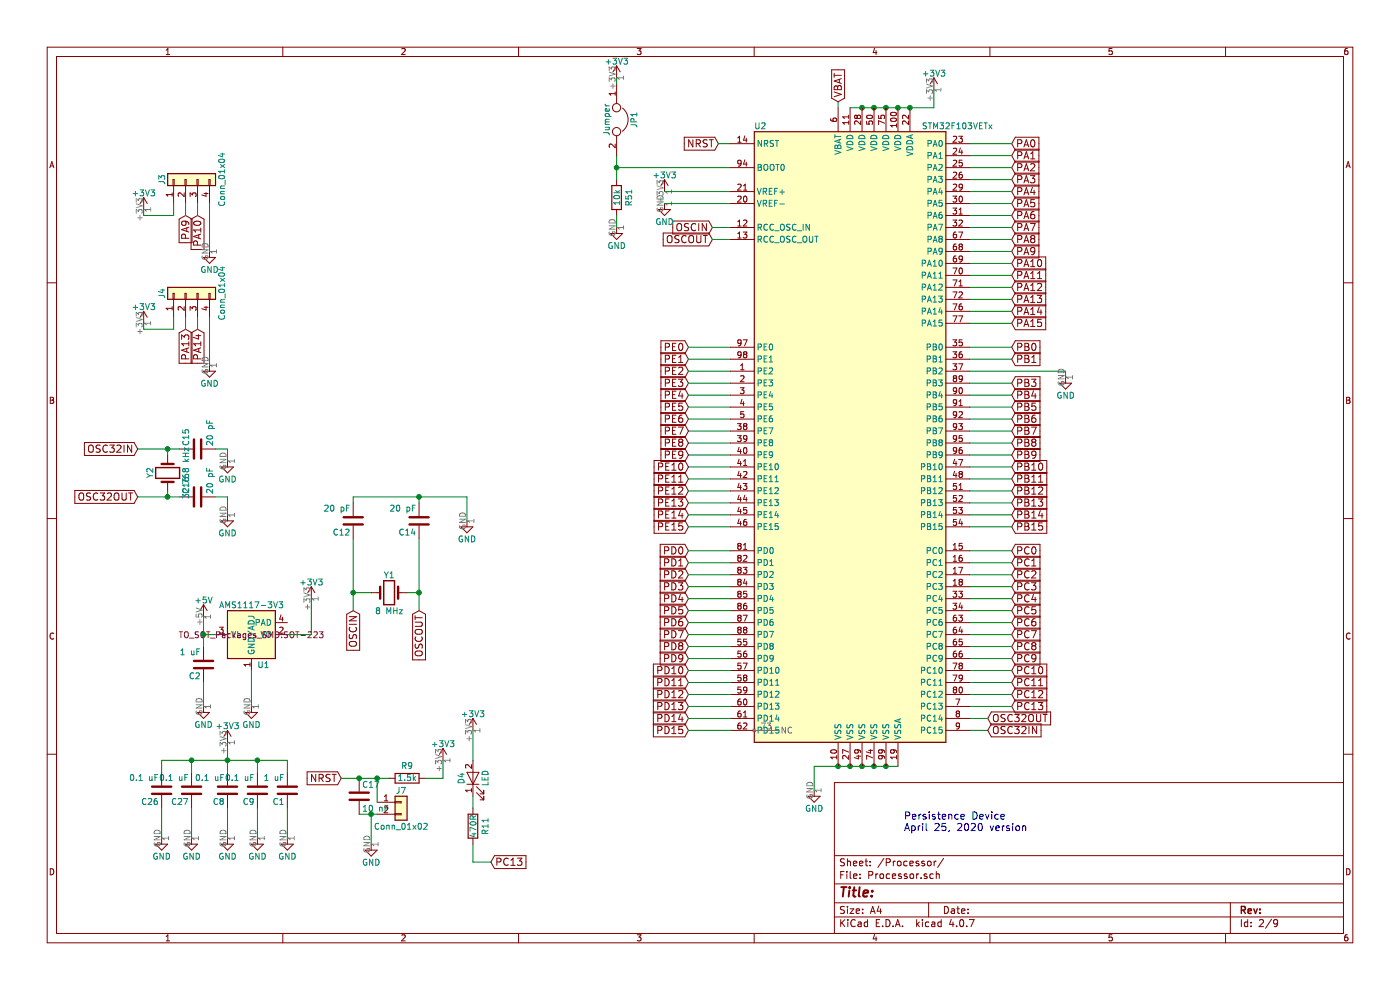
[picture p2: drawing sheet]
EESchema Schematic File Version 2
LIBS:power
LIBS:device
LIBS:switches
LIBS:relays
LIBS:motors
LIBS:transistors
LIBS:conn
LIBS:linear
LIBS:regul
LIBS:74xx
LIBS:cmos4000
LIBS:adc-dac
LIBS:memory
LIBS:xilinx
LIBS:microcontrollers
LIBS:dsp
LIBS:microchip
LIBS:analog_switches
LIBS:motorola
LIBS:texas
LIBS:intel
LIBS:audio
LIBS:interface
LIBS:digital-audio
LIBS:philips
LIBS:display
LIBS:cypress
LIBS:siliconi
LIBS:opto
LIBS:atmel
LIBS:contrib
LIBS:valves
LIBS:PersistenceDisplay-cache
LIBS:stm32f103c8t6
LIBS:AMS1117-3V3
LIBS:nrf24l01
LIBS:MCU_ST_STM32F1
LIBS:oh137
EELAYER 25 0
EELAYER END
$Descr A4 11693 8268
encoding utf-8
Sheet 2 9
Title ""
Date ""
Rev ""
Comp ""
Comment1 ""
Comment2 ""
Comment3 ""
Comment4 ""
$EndDescr
Text Notes 7550 6950 0    60   ~ 0
Persistence Device\nApril 25, 2020 version
Text GLabel 8450 2900 2    60   Input ~ 0
PB0
Text GLabel 8450 3000 2    60   Input ~ 0
PB1
Text GLabel 8450 3200 2    60   Input ~ 0
PB3
Text GLabel 8450 3300 2    60   Input ~ 0
PB4
Text GLabel 8450 3400 2    60   Input ~ 0
PB5
Text GLabel 8450 3500 2    60   Input ~ 0
PB6
Text GLabel 8450 3600 2    60   Input ~ 0
PB7
Text GLabel 8450 3700 2    60   Input ~ 0
PB8
Text GLabel 8450 3800 2    60   Input ~ 0
PB9
Text GLabel 8450 3900 2    60   Input ~ 0
PB10
Text GLabel 8450 4000 2    60   Input ~ 0
PB11
Text GLabel 8450 4100 2    60   Input ~ 0
PB12
Text GLabel 8450 4200 2    60   Input ~ 0
PB13
Text GLabel 8450 4300 2    60   Input ~ 0
PB14
Text GLabel 8450 4400 2    60   Input ~ 0
PB15
$Comp
L Conn_01x04 J4
U 1 1
P 1550 2450
F 0 "J4" H 1550 2650 50  0000 C CNN
F 1 "Conn_01x04" H 1550 2150 50  0000 C CNN
F 2 "Pin_Headers:Pin_Header_Straight_1x04_Pitch2.54mm" H 1550 2450 50  0001 C CNN
F 3 "" H 1550 2450 50  0001 C CNN
	1    1550 2450
	0    -1   -1   0   
$EndComp
Text GLabel 1550 2750 3    60   Input ~ 0
PA13
Text GLabel 1650 2750 3    60   Input ~ 0
PA14
Text GLabel 2950 5100 3    60   Input ~ 0
OSCIN
Text GLabel 3500 5100 3    60   Input ~ 0
OSCOUT
$Comp
L C C12
U 1 1
P 2950 4350
F 0 "C12" H 2975 4450 50  0000 L CNN
F 1 "20 pF" H 2975 4250 50  0000 L CNN
F 2 "Capacitors_SMD:C_0805_HandSoldering" H 2988 4200 50  0001 C CNN
F 3 "" H 2950 4350 50  0001 C CNN
F 4 "C1798" H 2950 4350 60  0001 C CNN "LCSC"
	1    2950 4350
	-1   0    0    1   
$EndComp
$Comp
L C C14
U 1 1
P 3500 4350
F 0 "C14" H 3525 4450 50  0000 L CNN
F 1 "20 pF" H 3525 4250 50  0000 L CNN
F 2 "Capacitors_SMD:C_0805_HandSoldering" H 3538 4200 50  0001 C CNN
F 3 "" H 3500 4350 50  0001 C CNN
F 4 "C1798" H 3500 4350 60  0001 C CNN "LCSC"
	1    3500 4350
	-1   0    0    1   
$EndComp
$Comp
L C C8
U 1 1
P 1900 6600
F 0 "C8" H 1925 6700 50  0000 L CNN
F 1 "0.1 uF" H 1925 6500 50  0000 L CNN
F 2 "Capacitors_SMD:C_0805_HandSoldering" H 1938 6450 50  0001 C CNN
F 3 "" H 1900 6600 50  0001 C CNN
F 4 "C49678" H 1900 6600 60  0001 C CNN "LCSC"
	1    1900 6600
	-1   0    0    1   
$EndComp
$Comp
L C C9
U 1 1
P 2150 6600
F 0 "C9" H 2175 6700 50  0000 L CNN
F 1 "0.1 uF" H 2175 6500 50  0000 L CNN
F 2 "Capacitors_SMD:C_0805_HandSoldering" H 2188 6450 50  0001 C CNN
F 3 "" H 2150 6600 50  0001 C CNN
F 4 "C49678" H 2150 6600 60  0001 C CNN "LCSC"
	1    2150 6600
	-1   0    0    1   
$EndComp
$Comp
L LED D4
U 1 1
P 3950 6500
F 0 "D4" H 3950 6600 50  0000 C CNN
F 1 "LED" H 3950 6400 50  0000 C CNN
F 2 "LEDs:LED_0805_HandSoldering" H 3950 6500 50  0001 C CNN
F 3 "" H 3950 6500 50  0001 C CNN
F 4 "C2296" H 3950 6500 60  0001 C CNN "LCSC"
	1    3950 6500
	0    -1   -1   0   
$EndComp
$Comp
L R R11
U 1 1
P 3950 6900
F 0 "R11" V 4050 6900 50  0000 C CNN
F 1 "470R" V 3950 6900 50  0000 C CNN
F 2 "Resistors_SMD:R_0805_HandSoldering" V 3880 6900 50  0001 C CNN
F 3 "" H 3950 6900 50  0001 C CNN
F 4 "C17710" V 3950 6900 60  0001 C CNN "LCSC"
	1    3950 6900
	1    0    0    1   
$EndComp
Text GLabel 4100 7200 2    60   Input ~ 0
PC13
Text GLabel 1150 3750 0    60   Input ~ 0
OSC32IN
Text GLabel 1150 4150 0    60   Input ~ 0
OSC32OUT
$Comp
L C C15
U 1 1
P 1650 3750
F 0 "C15" H 1675 3850 50  0000 L CNN
F 1 "20 pF" H 1675 3650 50  0000 L CNN
F 2 "Capacitors_SMD:C_0805_HandSoldering" H 1688 3600 50  0001 C CNN
F 3 "" H 1650 3750 50  0001 C CNN
F 4 "C1798" H 1650 3750 60  0001 C CNN "LCSC"
	1    1650 3750
	0    -1   -1   0   
$EndComp
$Comp
L C C16
U 1 1
P 1650 4150
F 0 "C16" H 1675 4250 50  0000 L CNN
F 1 "20 pF" H 1675 4050 50  0000 L CNN
F 2 "Capacitors_SMD:C_0805_HandSoldering" H 1688 4000 50  0001 C CNN
F 3 "" H 1650 4150 50  0001 C CNN
F 4 "C1798" H 1650 4150 60  0001 C CNN "LCSC"
	1    1650 4150
	0    -1   -1   0   
$EndComp
Text GLabel 2850 6500 0    60   Input ~ 0
NRST
$Comp
L Conn_01x02 J7
U 1 1
P 3350 6700
F 0 "J7" H 3350 6800 50  0000 C CNN
F 1 "Conn_01x02" H 3350 6500 50  0000 C CNN
F 2 "Buttons_Switches_THT:SW_PUSH_6mm" H 3350 6700 50  0001 C CNN
F 3 "" H 3350 6700 50  0001 C CNN
	1    3350 6700
	1    0    0    -1  
$EndComp
$Comp
L C C17
U 1 1
P 3000 6650
F 0 "C17" H 3025 6750 50  0000 L CNN
F 1 "10 nF" H 3025 6550 50  0000 L CNN
F 2 "Capacitors_SMD:C_0805_HandSoldering" H 3038 6500 50  0001 C CNN
F 3 "" H 3000 6650 50  0001 C CNN
F 4 "C1710" H 3000 6650 60  0001 C CNN "LCSC"
	1    3000 6650
	1    0    0    -1  
$EndComp
$Comp
L R R9
U 1 1
P 3400 6500
F 0 "R9" V 3500 6500 50  0000 C CNN
F 1 "1.5k" V 3400 6500 50  0000 C CNN
F 2 "Resistors_SMD:R_0805_HandSoldering" V 3330 6500 50  0001 C CNN
F 3 "" H 3400 6500 50  0001 C CNN
F 4 "C4310" V 3400 6500 60  0001 C CNN "LCSC"
	1    3400 6500
	0    1    -1   0   
$EndComp
$Comp
L AMS1117-3V3 U1
U 1 1
P 2100 5300
F 0 "U1" H 2200 5050 50  0000 C CNN
F 1 "AMS1117-3V3" H 2100 5550 50  0000 C CNN
F 2 "TO_SOT_Packages_SMD:SOT-223" H 2100 5300 50  0000 C CNN
F 3 "" H 2200 5050 50  0000 C CNN
F 4 "LM1117 800-mA Low-Dropout Linear Regulator" H 2500 5350 61  0001 C CNN "DESC"
F 5 "Texas Instruments" H 2300 5150 61  0001 C CNN "MFG_NAME"
F 6 "LM1117" H 2400 5250 61  0001 C CNN "MPN"
F 7 "C6186" H 2100 5300 60  0001 C CNN "LCSC"
	1    2100 5300
	1    0    0    -1  
$EndComp
$Comp
L C C1
U 1 1
P 2400 6600
F 0 "C1" H 2425 6700 50  0000 L CNN
F 1 "1 uF" H 2425 6500 50  0000 L CNN
F 2 "Capacitors_SMD:C_0805_HandSoldering" H 2438 6450 50  0001 C CNN
F 3 "" H 2400 6600 50  0001 C CNN
F 4 "C28323" H 2400 6600 60  0001 C CNN "LCSC"
	1    2400 6600
	-1   0    0    1   
$EndComp
$Comp
L GND #PWR015
U 1 1
P 1900 7000
F 0 "#PWR015" H 1900 6750 50  0001 C CNN
F 1 "GND" H 1900 6850 50  0000 C CNN
F 2 "" H 1900 7000 50  0001 C CNN
F 3 "" H 1900 7000 50  0001 C CNN
	1    1900 7000
	1    0    0    -1  
$EndComp
$Comp
L GND #PWR016
U 1 1
P 2150 7000
F 0 "#PWR016" H 2150 6750 50  0001 C CNN
F 1 "GND" H 2150 6850 50  0000 C CNN
F 2 "" H 2150 7000 50  0001 C CNN
F 3 "" H 2150 7000 50  0001 C CNN
	1    2150 7000
	1    0    0    -1  
$EndComp
$Comp
L GND #PWR017
U 1 1
P 2400 7000
F 0 "#PWR017" H 2400 6750 50  0001 C CNN
F 1 "GND" H 2400 6850 50  0000 C CNN
F 2 "" H 2400 7000 50  0001 C CNN
F 3 "" H 2400 7000 50  0001 C CNN
	1    2400 7000
	1    0    0    -1  
$EndComp
$Comp
L GND #PWR018
U 1 1
P 3100 7050
F 0 "#PWR018" H 3100 6800 50  0001 C CNN
F 1 "GND" H 3100 6900 50  0000 C CNN
F 2 "" H 3100 7050 50  0001 C CNN
F 3 "" H 3100 7050 50  0001 C CNN
	1    3100 7050
	1    0    0    -1  
$EndComp
$Comp
L GND #PWR019
U 1 1
P 1700 5900
F 0 "#PWR019" H 1700 5650 50  0001 C CNN
F 1 "GND" H 1700 5750 50  0000 C CNN
F 2 "" H 1700 5900 50  0001 C CNN
F 3 "" H 1700 5900 50  0001 C CNN
	1    1700 5900
	1    0    0    -1  
$EndComp
$Comp
L GND #PWR020
U 1 1
P 2100 5900
F 0 "#PWR020" H 2100 5650 50  0001 C CNN
F 1 "GND" H 2100 5750 50  0000 C CNN
F 2 "" H 2100 5900 50  0001 C CNN
F 3 "" H 2100 5900 50  0001 C CNN
	1    2100 5900
	1    0    0    -1  
$EndComp
$Comp
L +3V3 #PWR021
U 1 1
P 2600 5000
F 0 "#PWR021" H 2600 4850 50  0001 C CNN
F 1 "+3V3" H 2600 5140 50  0000 C CNN
F 2 "" H 2600 5000 50  0001 C CNN
F 3 "" H 2600 5000 50  0001 C CNN
	1    2600 5000
	1    0    0    -1  
$EndComp
$Comp
L +3V3 #PWR022
U 1 1
P 1900 6200
F 0 "#PWR022" H 1900 6050 50  0001 C CNN
F 1 "+3V3" H 1900 6340 50  0000 C CNN
F 2 "" H 1900 6200 50  0001 C CNN
F 3 "" H 1900 6200 50  0001 C CNN
	1    1900 6200
	1    0    0    -1  
$EndComp
$Comp
L Crystal Y2
U 1 1
P 1400 3950
F 0 "Y2" H 1400 4100 50  0000 C CNN
F 1 "32.768 kHz" H 1400 3800 50  0000 C CNN
F 2 "Crystals:Crystal_SMD_3215-2pin_3.2x1.5mm" H 1400 3950 50  0001 C CNN
F 3 "" H 1400 3950 50  0001 C CNN
F 4 "C32346" H 1400 3950 60  0001 C CNN "LCSC"
	1    1400 3950
	0    -1   -1   0   
$EndComp
$Comp
L GND #PWR023
U 1 1
P 3900 4350
F 0 "#PWR023" H 3900 4100 50  0001 C CNN
F 1 "GND" H 3900 4200 50  0000 C CNN
F 2 "" H 3900 4350 50  0001 C CNN
F 3 "" H 3900 4350 50  0001 C CNN
	1    3900 4350
	1    0    0    -1  
$EndComp
$Comp
L GND #PWR024
U 1 1
P 1900 4300
F 0 "#PWR024" H 1900 4050 50  0001 C CNN
F 1 "GND" H 1900 4150 50  0000 C CNN
F 2 "" H 1900 4300 50  0001 C CNN
F 3 "" H 1900 4300 50  0001 C CNN
	1    1900 4300
	1    0    0    -1  
$EndComp
$Comp
L GND #PWR025
U 1 1
P 1900 3850
F 0 "#PWR025" H 1900 3600 50  0001 C CNN
F 1 "GND" H 1900 3700 50  0000 C CNN
F 2 "" H 1900 3850 50  0001 C CNN
F 3 "" H 1900 3850 50  0001 C CNN
	1    1900 3850
	1    0    0    -1  
$EndComp
$Comp
L GND #PWR026
U 1 1
P 1750 3050
F 0 "#PWR026" H 1750 2800 50  0001 C CNN
F 1 "GND" H 1750 2900 50  0000 C CNN
F 2 "" H 1750 3050 50  0001 C CNN
F 3 "" H 1750 3050 50  0001 C CNN
	1    1750 3050
	1    0    0    -1  
$EndComp
$Comp
L +3V3 #PWR027
U 1 1
P 1200 2700
F 0 "#PWR027" H 1200 2550 50  0001 C CNN
F 1 "+3V3" H 1200 2840 50  0000 C CNN
F 2 "" H 1200 2700 50  0001 C CNN
F 3 "" H 1200 2700 50  0001 C CNN
	1    1200 2700
	1    0    0    -1  
$EndComp
$Comp
L +3V3 #PWR028
U 1 1
P 3700 6350
F 0 "#PWR028" H 3700 6200 50  0001 C CNN
F 1 "+3V3" H 3700 6490 50  0000 C CNN
F 2 "" H 3700 6350 50  0001 C CNN
F 3 "" H 3700 6350 50  0001 C CNN
	1    3700 6350
	1    0    0    -1  
$EndComp
$Comp
L +3V3 #PWR029
U 1 1
P 3950 6100
F 0 "#PWR029" H 3950 5950 50  0001 C CNN
F 1 "+3V3" H 3950 6240 50  0000 C CNN
F 2 "" H 3950 6100 50  0001 C CNN
F 3 "" H 3950 6100 50  0001 C CNN
	1    3950 6100
	1    0    0    -1  
$EndComp
$Comp
L C C2
U 1 1
P 1700 5550
F 0 "C2" H 1725 5650 50  0000 L CNN
F 1 "1 uF" H 1725 5450 50  0000 L CNN
F 2 "Capacitors_SMD:C_0805_HandSoldering" H 1738 5400 50  0001 C CNN
F 3 "" H 1700 5550 50  0001 C CNN
F 4 "C28323" H 1700 5550 60  0001 C CNN "LCSC"
	1    1700 5550
	-1   0    0    1   
$EndComp
$Comp
L Crystal Y1
U 1 1
P 3250 4950
F 0 "Y1" H 3250 5100 50  0000 C CNN
F 1 "8 MHz" H 3250 4800 50  0000 C CNN
F 2 "Crystals:Crystal_SMD_5032-2pin_5.0x3.2mm_HandSoldering" H 3250 4950 50  0001 C CNN
F 3 "" H 3250 4950 50  0001 C CNN
F 4 "C115962" H 3250 4950 60  0001 C CNN "LCSC"
	1    3250 4950
	1    0    0    -1  
$EndComp
$Comp
L +5V #PWR030
U 1 1
P 1700 5150
F 0 "#PWR030" H 1700 5000 50  0001 C CNN
F 1 "+5V" H 1700 5290 50  0000 C CNN
F 2 "" H 1700 5150 50  0001 C CNN
F 3 "" H 1700 5150 50  0001 C CNN
	1    1700 5150
	1    0    0    -1  
$EndComp
$Comp
L Conn_01x04 J3
U 1 1
P 1550 1500
F 0 "J3" H 1550 1700 50  0000 C CNN
F 1 "Conn_01x04" H 1550 1200 50  0000 C CNN
F 2 "Pin_Headers:Pin_Header_Straight_1x04_Pitch2.54mm" H 1550 1500 50  0001 C CNN
F 3 "" H 1550 1500 50  0001 C CNN
	1    1550 1500
	0    -1   -1   0   
$EndComp
Text GLabel 1550 1800 3    60   Input ~ 0
PA9
Text GLabel 1650 1800 3    60   Input ~ 0
PA10
$Comp
L GND #PWR031
U 1 1
P 1750 2100
F 0 "#PWR031" H 1750 1850 50  0001 C CNN
F 1 "GND" H 1750 1950 50  0000 C CNN
F 2 "" H 1750 2100 50  0001 C CNN
F 3 "" H 1750 2100 50  0001 C CNN
	1    1750 2100
	1    0    0    -1  
$EndComp
$Comp
L +3V3 #PWR032
U 1 1
P 1200 1750
F 0 "#PWR032" H 1200 1600 50  0001 C CNN
F 1 "+3V3" H 1200 1890 50  0000 C CNN
F 2 "" H 1200 1750 50  0001 C CNN
F 3 "" H 1200 1750 50  0001 C CNN
	1    1200 1750
	1    0    0    -1  
$EndComp
Wire Wire Line
	3500 4150 3500 4200
Wire Wire Line
	2950 4150 3900 4150
Wire Wire Line
	2950 4200 2950 4150
Connection ~ 2950 4950
Wire Wire Line
	3500 4500 3500 5100
Wire Wire Line
	2950 4950 3100 4950
Wire Wire Line
	2950 4500 2950 5100
Wire Wire Line
	1450 2750 1450 2650
Wire Wire Line
	1550 2750 1550 2650
Wire Wire Line
	1650 2750 1650 2650
Wire Wire Line
	1750 2650 1750 3050
Wire Wire Line
	1350 6350 2400 6350
Wire Wire Line
	2100 5600 2100 5900
Wire Wire Line
	2400 5300 2600 5300
Connection ~ 1700 5300
Wire Wire Line
	1700 5700 1700 5900
Wire Wire Line
	1900 6750 1900 7000
Wire Wire Line
	1900 6200 1900 6450
Wire Wire Line
	2150 6750 2150 7000
Wire Wire Line
	2150 6350 2150 6450
Connection ~ 1900 6350
Connection ~ 2150 6350
Wire Wire Line
	2400 6350 2400 6450
Wire Wire Line
	3950 6650 3950 6750
Wire Wire Line
	3950 6100 3950 6350
Wire Wire Line
	4100 7200 3950 7200
Wire Wire Line
	3950 7200 3950 7050
Wire Wire Line
	1150 4150 1500 4150
Wire Wire Line
	1400 4150 1400 4100
Wire Wire Line
	1150 3750 1500 3750
Wire Wire Line
	1400 3750 1400 3800
Connection ~ 1400 4150
Connection ~ 1400 3750
Wire Wire Line
	1800 4150 1900 4150
Wire Wire Line
	1900 3750 1800 3750
Wire Wire Line
	3000 6800 3150 6800
Wire Wire Line
	2850 6500 3250 6500
Wire Wire Line
	3150 6500 3150 6700
Connection ~ 3000 6500
Connection ~ 3150 6500
Wire Wire Line
	3700 6350 3700 6500
Wire Wire Line
	3700 6500 3550 6500
Wire Wire Line
	3100 7050 3100 6800
Connection ~ 3100 6800
Wire Wire Line
	3500 4950 3400 4950
Connection ~ 3500 4950
Wire Wire Line
	2400 6750 2400 7000
Wire Wire Line
	2600 5300 2600 5000
Wire Wire Line
	1900 4150 1900 4300
Wire Wire Line
	1900 3850 1900 3750
Wire Wire Line
	1450 2750 1200 2750
Wire Wire Line
	1200 2750 1200 2700
Wire Wire Line
	3900 4150 3900 4350
Connection ~ 3500 4150
Wire Wire Line
	1700 5150 1700 5400
Wire Wire Line
	1450 1800 1450 1700
Wire Wire Line
	1550 1800 1550 1700
Wire Wire Line
	1650 1800 1650 1700
Wire Wire Line
	1750 1700 1750 2100
Wire Wire Line
	1450 1800 1200 1800
Wire Wire Line
	1200 1800 1200 1750
Text GLabel 8250 6000 2    60   Input ~ 0
OSC32OUT
Wire Wire Line
	6800 6400 7500 6400
Connection ~ 7300 6400
Connection ~ 7400 6400
Connection ~ 7100 6400
Connection ~ 7200 6400
$Comp
L GND #PWR033
U 1 1
P 6800 6600
F 0 "#PWR033" H 6800 6350 50  0001 C CNN
F 1 "GND" H 6800 6450 50  0000 C CNN
F 2 "" H 6800 6600 50  0001 C CNN
F 3 "" H 6800 6600 50  0001 C CNN
	1    6800 6600
	1    0    0    -1  
$EndComp
Wire Wire Line
	6800 6600 6800 6400
Connection ~ 7000 6400
$Comp
L +3V3 #PWR034
U 1 1
P 7800 750
F 0 "#PWR034" H 7800 600 50  0001 C CNN
F 1 "+3V3" H 7800 890 50  0000 C CNN
F 2 "" H 7800 750 50  0001 C CNN
F 3 "" H 7800 750 50  0001 C CNN
	1    7800 750 
	1    0    0    -1  
$EndComp
Wire Wire Line
	7800 900  7800 750 
Wire Wire Line
	7100 900  7800 900 
Connection ~ 7600 900 
Connection ~ 7500 900 
Connection ~ 7400 900 
Connection ~ 7300 900 
Connection ~ 7200 900 
Text GLabel 6000 1200 0    60   Input ~ 0
NRST
Wire Wire Line
	6100 1200 6000 1200
Wire Wire Line
	8250 6000 8100 6000
Wire Wire Line
	8250 6100 8100 6100
Text GLabel 5950 1900 0    60   Input ~ 0
OSCIN
Wire Wire Line
	5950 1900 6100 1900
Text GLabel 5950 2000 0    60   Input ~ 0
OSCOUT
Wire Wire Line
	6100 2000 5950 2000
Text GLabel 7000 850  1    60   Input ~ 0
VBAT
Wire Wire Line
	7000 850  7000 900 
Text GLabel 8450 1200 2    60   Input ~ 0
PA0
Text GLabel 8450 1300 2    60   Input ~ 0
PA1
Text GLabel 8450 1400 2    60   Input ~ 0
PA2
Text GLabel 8450 1500 2    60   Input ~ 0
PA3
Text GLabel 8450 1600 2    60   Input ~ 0
PA4
Text GLabel 8450 1700 2    60   Input ~ 0
PA5
Text GLabel 8450 1800 2    60   Input ~ 0
PA6
Text GLabel 8450 1900 2    60   Input ~ 0
PA7
Text GLabel 8450 2000 2    60   Input ~ 0
PA8
Text GLabel 8450 2100 2    60   Input ~ 0
PA9
Text GLabel 8450 2200 2    60   Input ~ 0
PA10
Text GLabel 8450 2300 2    60   Input ~ 0
PA11
Text GLabel 8450 2400 2    60   Input ~ 0
PA12
Text GLabel 8450 2500 2    60   Input ~ 0
PA13
Text GLabel 8450 2600 2    60   Input ~ 0
PA14
Text GLabel 8450 2700 2    60   Input ~ 0
PA15
Wire Wire Line
	8450 1200 8100 1200
Wire Wire Line
	8100 1300 8450 1300
Wire Wire Line
	8100 1400 8450 1400
Wire Wire Line
	8100 1500 8450 1500
Wire Wire Line
	8100 1600 8450 1600
Wire Wire Line
	8100 1700 8450 1700
Wire Wire Line
	8100 1800 8450 1800
Wire Wire Line
	8100 1900 8450 1900
Wire Wire Line
	8100 2000 8450 2000
Wire Wire Line
	8100 2100 8450 2100
Wire Wire Line
	8100 2200 8450 2200
Wire Wire Line
	8100 2300 8450 2300
Wire Wire Line
	8100 2400 8450 2400
Wire Wire Line
	8100 2500 8450 2500
Wire Wire Line
	8100 2600 8450 2600
Wire Wire Line
	8100 2700 8450 2700
Wire Wire Line
	8450 2900 8100 2900
Wire Wire Line
	8100 3000 8450 3000
Wire Wire Line
	8100 3100 8900 3100
Wire Wire Line
	8100 3200 8450 3200
Wire Wire Line
	8100 3300 8450 3300
Wire Wire Line
	8100 3400 8450 3400
Wire Wire Line
	8450 3500 8100 3500
Wire Wire Line
	8450 3600 8100 3600
Wire Wire Line
	8100 3700 8450 3700
Wire Wire Line
	8450 3800 8100 3800
Wire Wire Line
	8450 3900 8100 3900
Wire Wire Line
	8450 4000 8100 4000
Wire Wire Line
	8450 4100 8100 4100
Wire Wire Line
	8450 4200 8100 4200
Wire Wire Line
	8450 4300 8100 4300
Wire Wire Line
	8450 4400 8100 4400
Text GLabel 8450 4600 2    60   Input ~ 0
PC0
Text GLabel 8450 4700 2    60   Input ~ 0
PC1
Text GLabel 8450 4800 2    60   Input ~ 0
PC2
Text GLabel 8450 4900 2    60   Input ~ 0
PC3
Text GLabel 8450 5000 2    60   Input ~ 0
PC4
Text GLabel 8450 5100 2    60   Input ~ 0
PC5
Text GLabel 8450 5200 2    60   Input ~ 0
PC6
Text GLabel 8450 5300 2    60   Input ~ 0
PC7
Text GLabel 8450 5400 2    60   Input ~ 0
PC8
Text GLabel 8450 5500 2    60   Input ~ 0
PC9
Text GLabel 8450 5600 2    60   Input ~ 0
PC10
Text GLabel 8450 5700 2    60   Input ~ 0
PC11
Text GLabel 8450 5800 2    60   Input ~ 0
PC12
Text GLabel 8450 5900 2    60   Input ~ 0
PC13
Text GLabel 8250 6100 2    60   Input ~ 0
OSC32IN
Wire Wire Line
	8450 4600 8100 4600
Wire Wire Line
	8100 4700 8450 4700
Wire Wire Line
	8450 4800 8100 4800
Wire Wire Line
	8100 4900 8450 4900
Wire Wire Line
	8450 5000 8100 5000
Wire Wire Line
	8100 5100 8450 5100
Wire Wire Line
	8100 5200 8450 5200
Wire Wire Line
	8100 5300 8450 5300
Wire Wire Line
	8100 5400 8450 5400
Wire Wire Line
	8100 5500 8450 5500
Wire Wire Line
	8100 5600 8450 5600
Wire Wire Line
	8100 5700 8450 5700
Wire Wire Line
	8100 5800 8450 5800
Wire Wire Line
	8100 5900 8450 5900
Text GLabel 5750 2900 0    60   Input ~ 0
PE0
Text GLabel 5750 3000 0    60   Input ~ 0
PE1
Text GLabel 5750 3100 0    60   Input ~ 0
PE2
Text GLabel 5750 3200 0    60   Input ~ 0
PE3
Text GLabel 5750 3300 0    60   Input ~ 0
PE4
Text GLabel 5750 3400 0    60   Input ~ 0
PE5
Text GLabel 5750 3500 0    60   Input ~ 0
PE6
Text GLabel 5750 3600 0    60   Input ~ 0
PE7
Text GLabel 5750 3700 0    60   Input ~ 0
PE8
Text GLabel 5750 3800 0    60   Input ~ 0
PE9
Text GLabel 5750 3900 0    60   Input ~ 0
PE10
Text GLabel 5750 4000 0    60   Input ~ 0
PE11
Text GLabel 5750 4100 0    60   Input ~ 0
PE12
Text GLabel 5750 4200 0    60   Input ~ 0
PE13
Text GLabel 5750 4300 0    60   Input ~ 0
PE14
Text GLabel 5750 4400 0    60   Input ~ 0
PE15
Wire Wire Line
	6100 4400 5750 4400
Wire Wire Line
	5750 4300 6100 4300
Wire Wire Line
	5750 4200 6100 4200
Wire Wire Line
	5750 4100 6100 4100
Wire Wire Line
	5750 4000 6100 4000
Wire Wire Line
	5750 3900 6100 3900
Wire Wire Line
	5750 3800 6100 3800
Wire Wire Line
	5750 3700 6100 3700
Wire Wire Line
	5750 3600 6100 3600
Wire Wire Line
	5750 3500 6100 3500
Wire Wire Line
	5750 3400 6100 3400
Wire Wire Line
	5750 3300 6100 3300
Wire Wire Line
	5750 3200 6100 3200
Wire Wire Line
	5750 3100 6100 3100
Wire Wire Line
	5750 3000 6100 3000
Wire Wire Line
	5750 2900 6100 2900
Wire Wire Line
	5150 1400 6100 1400
$Comp
L +3V3 #PWR035
U 1 1
P 5550 1600
F 0 "#PWR035" H 5550 1450 50  0001 C CNN
F 1 "+3V3" H 5550 1740 50  0000 C CNN
F 2 "" H 5550 1600 50  0001 C CNN
F 3 "" H 5550 1600 50  0001 C CNN
	1    5550 1600
	1    0    0    -1  
$EndComp
$Comp
L GND #PWR036
U 1 1
P 5550 1700
F 0 "#PWR036" H 5550 1450 50  0001 C CNN
F 1 "GND" H 5550 1550 50  0000 C CNN
F 2 "" H 5550 1700 50  0001 C CNN
F 3 "" H 5550 1700 50  0001 C CNN
	1    5550 1700
	1    0    0    -1  
$EndComp
Wire Wire Line
	5550 1700 6100 1700
Wire Wire Line
	5550 1600 6100 1600
Text GLabel 5750 4600 0    60   Input ~ 0
PD0
Text GLabel 5750 4700 0    60   Input ~ 0
PD1
Text GLabel 5750 4800 0    60   Input ~ 0
PD2
Text GLabel 5750 4900 0    60   Input ~ 0
PD3
Text GLabel 5750 5000 0    60   Input ~ 0
PD4
Text GLabel 5750 5100 0    60   Input ~ 0
PD5
Text GLabel 5750 5200 0    60   Input ~ 0
PD6
Text GLabel 5750 5300 0    60   Input ~ 0
PD7
Text GLabel 5750 5400 0    60   Input ~ 0
PD8
Text GLabel 5750 5500 0    60   Input ~ 0
PD9
Text GLabel 5750 5600 0    60   Input ~ 0
PD10
Text GLabel 5750 5700 0    60   Input ~ 0
PD11
Text GLabel 5750 5800 0    60   Input ~ 0
PD12
Text GLabel 5750 5900 0    60   Input ~ 0
PD13
Text GLabel 5750 6000 0    60   Input ~ 0
PD14
Text GLabel 5750 6100 0    60   Input ~ 0
PD15
$Comp
L STM32F103VETx U2
U 1 1
P 7100 3600
F 0 "U2" H 6300 6150 50  0000 L CNN
F 1 "STM32F103VETx" H 7700 6150 50  0000 L CNN
F 2 "Housings_QFP:LQFP-100_14x14mm_Pitch0.5mm" H 6300 1000 50  0001 R CNN
F 3 "" H 7100 3600 50  0001 C CNN
F 4 "C8308" H 7100 3600 60  0001 C CNN "LCSC"
	1    7100 3600
	1    0    0    -1  
$EndComp
Wire Wire Line
	6100 6100 5750 6100
Wire Wire Line
	5750 6000 6100 6000
Wire Wire Line
	6100 5900 5750 5900
Wire Wire Line
	5750 5800 6100 5800
Wire Wire Line
	6100 5700 5750 5700
Wire Wire Line
	5750 5600 6100 5600
Wire Wire Line
	6100 5500 5750 5500
Wire Wire Line
	5750 5400 6100 5400
Wire Wire Line
	6100 5300 5750 5300
Wire Wire Line
	5750 5200 6100 5200
Wire Wire Line
	6100 5100 5750 5100
Wire Wire Line
	5750 5000 6100 5000
Wire Wire Line
	6100 4900 5750 4900
Wire Wire Line
	5750 4800 6100 4800
Wire Wire Line
	5750 4600 6100 4600
Wire Wire Line
	6100 4700 5750 4700
Wire Wire Line
	1800 5300 1700 5300
$Comp
L C C27
U 1 1
P 1600 6600
F 0 "C27" H 1625 6700 50  0000 L CNN
F 1 "0.1 uF" H 1625 6500 50  0000 L CNN
F 2 "Capacitors_SMD:C_0805_HandSoldering" H 1638 6450 50  0001 C CNN
F 3 "" H 1600 6600 50  0001 C CNN
F 4 "C49678" H 1600 6600 60  0001 C CNN "LCSC"
	1    1600 6600
	-1   0    0    1   
$EndComp
$Comp
L C C26
U 1 1
P 1350 6600
F 0 "C26" H 1375 6700 50  0000 L CNN
F 1 "0.1 uF" H 1375 6500 50  0000 L CNN
F 2 "Capacitors_SMD:C_0805_HandSoldering" H 1388 6450 50  0001 C CNN
F 3 "" H 1350 6600 50  0001 C CNN
F 4 "C49678" H 1350 6600 60  0001 C CNN "LCSC"
	1    1350 6600
	-1   0    0    1   
$EndComp
$Comp
L GND #PWR037
U 1 1
P 1600 7000
F 0 "#PWR037" H 1600 6750 50  0001 C CNN
F 1 "GND" H 1600 6850 50  0000 C CNN
F 2 "" H 1600 7000 50  0001 C CNN
F 3 "" H 1600 7000 50  0001 C CNN
	1    1600 7000
	1    0    0    -1  
$EndComp
$Comp
L GND #PWR038
U 1 1
P 1350 7000
F 0 "#PWR038" H 1350 6750 50  0001 C CNN
F 1 "GND" H 1350 6850 50  0000 C CNN
F 2 "" H 1350 7000 50  0001 C CNN
F 3 "" H 1350 7000 50  0001 C CNN
	1    1350 7000
	1    0    0    -1  
$EndComp
Wire Wire Line
	1350 7000 1350 6750
Wire Wire Line
	1600 7000 1600 6750
Wire Wire Line
	1600 6450 1600 6350
Wire Wire Line
	1350 6450 1350 6350
Connection ~ 1600 6350
$Comp
L R R51
U 1 1
P 5150 1650
F 0 "R51" V 5250 1650 50  0000 C CNN
F 1 "10k" V 5150 1650 50  0000 C CNN
F 2 "Resistors_SMD:R_0805_HandSoldering" V 5080 1650 50  0001 C CNN
F 3 "" H 5150 1650 50  0001 C CNN
F 4 "C17414" V 5150 1650 60  0001 C CNN "LCSC"
	1    5150 1650
	1    0    0    1   
$EndComp
$Comp
L GND #PWR039
U 1 1
P 5150 1900
F 0 "#PWR039" H 5150 1650 50  0001 C CNN
F 1 "GND" H 5150 1750 50  0000 C CNN
F 2 "" H 5150 1900 50  0001 C CNN
F 3 "" H 5150 1900 50  0001 C CNN
	1    5150 1900
	1    0    0    -1  
$EndComp
Wire Wire Line
	5150 1900 5150 1800
Wire Wire Line
	5150 1300 5150 1500
$Comp
L Jumper JP1
U 1 1
P 5150 1000
F 0 "JP1" H 5150 1150 50  0000 C CNN
F 1 "Jumper" H 5150 920 50  0000 C CNN
F 2 "Pin_Headers:Pin_Header_Straight_1x02_Pitch2.54mm" H 5150 1000 50  0001 C CNN
F 3 "" H 5150 1000 50  0001 C CNN
	1    5150 1000
	0    1    1    0   
$EndComp
Connection ~ 5150 1400
$Comp
L +3V3 #PWR040
U 1 1
P 5150 650
F 0 "#PWR040" H 5150 500 50  0001 C CNN
F 1 "+3V3" H 5150 790 50  0000 C CNN
F 2 "" H 5150 650 50  0001 C CNN
F 3 "" H 5150 650 50  0001 C CNN
	1    5150 650 
	1    0    0    -1  
$EndComp
Wire Wire Line
	5150 650  5150 700 
$Comp
L GND #PWR041
U 1 1
P 8900 3150
F 0 "#PWR041" H 8900 2900 50  0001 C CNN
F 1 "GND" H 8900 3000 50  0000 C CNN
F 2 "" H 8900 3150 50  0001 C CNN
F 3 "" H 8900 3150 50  0001 C CNN
	1    8900 3150
	1    0    0    -1  
$EndComp
Wire Wire Line
	8900 3100 8900 3150
$EndSCHEMATC
